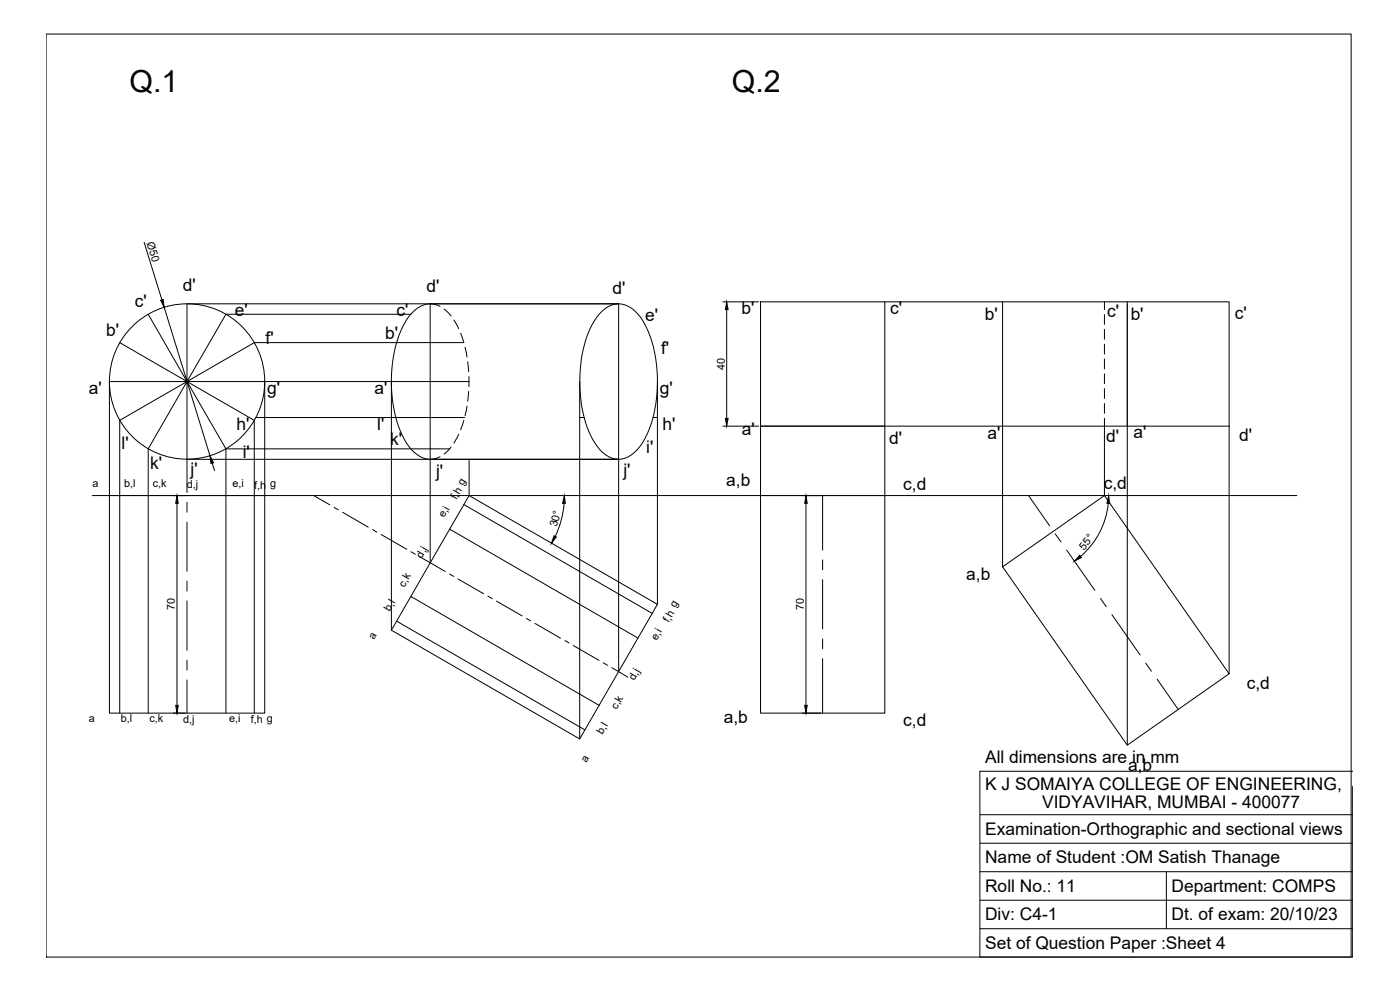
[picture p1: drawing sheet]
<svg xmlns="http://www.w3.org/2000/svg" width="420mm" height="297mm" viewBox="0 0 420 297" stroke-linecap="round" stroke-linejoin="round" font-family="sans-serif">
<!-- layer: 0 -->
<g fill="none" stroke="#000" stroke-width=".3">
<path d="M13.8 10.2h391.7v277h-391.7zM43.3 72.7l5.3 17.3M44.5 94.3l11.6 20.2-20.2-11.7M49.3 92.2l13.7 44.6M132.1 91.9l-2-.7h-1v77.7M133.3 92.7l2.1 2.1M136.2 96l1.5 2.6M138.2 100l1 2.8M179.9 94.1a7 7 0 0 1 11.4 0 29.4 29.4 0 0 1 5.9 17.4 38 38 0 0 1-4.2 21.1 9.4 9.4 0 0 1-7.3 5.2 9.2 9.2 0 0 1-7.4-5.2 39.4 39.4 0 0 1-3.5-26.8 25.6 25.6 0 0 1 5.1-11.7zM185.7 91.2h-129.6v23.3l11.7-20.2h55.5M185.7 91.2h-56.6a9.2 9.2 0 0 0-7.3 5.1 39.8 39.8 0 0 0-3.5 26.9 24 24 0 0 0 6 12.5 7.4 7.4 0 0 0 4.8 2.1h56.6M185.7 91.2v110.3"/>
<path d="M216.9 90.6h10.8M218.1 92.9v32.6M228.2 90.6h37.3v37.3h-37.3zM265.5 90.6h35.4M300.9 90.6h68v37.3M300.9 90.6v37.3h68M331.5 90.6v2.3M331.5 94.4v2.9M331.5 98.8v3M338.3 90.6v133M32.8 116.6l.1 .1M79.4 114.5v34.2"/>
<path d="M79.4 114.5h61.4M117.5 114.5v74.6M139.2 102.8h-62.9l-20.2 11.7h23.3M139.6 104.2l.6 2.9M140.4 108.6l.3 2.9M140.7 117.4l-.3 3M140.7 113v3M174 114.5v107.2M197.3 114.5v66.8M331.5 103.3v2.9M331.5 107.7v3M331.5 112.2v2.9"/>
<path d="M331.5 116.6v3M56.1 137.8v-23.3l-11.6 20.2v79.3M56.1 137.8v10M56.1 137.8h129.6M63.7 139l.7 2.2M67.8 134.7l-11.7-20.2 20.2 11.6v87.9M67.8 134.7v79.3M67.8 134.7h67.1M76.8 125.3h62.6M132.1 137l-2 .7-1 .1M135.4 134.1l-2.1 2.1M137.7 130.3l-1.5 2.6"/>
<path d="M139.2 126.2l-1 2.8M140.2 121.8l-.6 2.9M140.8 137.8v10.9M174 125.3h1.3M196 125.3h1.3M216.9 127.9h10.8M265.5 127.9h35.4v42.2M265.5 127.9h-37.3v20.8M265.5 127.9v20.8M331.5 121v3M331.5 125.5v23.2M368.9 127.9v74.3"/>
<path d="M27.7 148.7h361.5M32.8 148.7v-34.2h23.3l-20.2 11.6v87.9M32.8 148.7v65.3h46.6v-65.3M32.8 148.7h46.6M53.1 151v60.6M56.1 150.7v3M56.1 156.6v14.8M94.1 148.7l4.9 2.8M100.3 152.2l1.2 .8M102.9 153.7l7.6 4.5M111.8 158.9l1.3 .8M134.9 158.8l56.6 32.6"/>
<path d="M139.2 151.4l56.5 32.6M140.8 148.7l56.5 32.6-23.3 40.4-56.5-32.6M140.8 148.7l-23.3 40.4M169.3 151a28.6 28.6 0 0 1-2.6 9.9M228.2 148.7h37.3v65.3h-37.3zM241.9 151v60.6M246.9 148.7v16.3M308.7 148.7l6.3 9M332.6 151a24 24 0 0 1-8.3 15.9M56.1 174.4v2.9M114.4 160.4l7.7 4.4M123.3 179l56.5 32.6"/>
<path d="M123.3 165.5l1.4 .8M125.9 167l7.7 4.5M134.9 172.2l1.3 .7M137.4 173.7l7.7 4.5M146.4 178.9l1.3 .7M246.9 168v3M246.9 173.9v14.8M300.9 170.1l30.6-21.4 37.4 53.5-30.6 21.4zM316.7 160.2l1.7 2.4M320.1 165l8.5 12.1M330.3 179.5l1.7 2.5M56.1 180.3v14.8"/>
<path d="M56.1 198.1v3M119 186.4l56.5 32.6M149 180.4l7.7 4.4M158 185.6l1.2 .7M160.6 187l7.6 4.5M169.5 192.2l1.3 .7M172.1 193.7l7.7 4.4M181 198.9l1.3 .7M246.9 191.7v3M246.9 197.6v16.4M333.7 184.4l8.5 12.1M343.9 199l1.7 2.4"/>
<path d="M52 214h3.6M56.1 204v10M183.6 200.3l4.9 2.9M240.7 214h5.6M347.3 203.8l6.3 9.1M406 231.4h-111.9v55.8h111.9v-51.3M294.1 244.4h111.9M294.1 253h111.9M294.1 261.5h111.9M294.1 270.1h111.9M294.1 278.7h111.9M350 261.5v17.2"/>
<circle cx="56.1" cy="114.5" r="23.3"/>
</g>
<path d="M48.2 90.1l.8-.3 .3 2.4zM218.1 90.6l.4 2.3h-.8zM63 136.8l1.1 2.1-.8 .2zM217.7 125.5h.8l-.4 2.4zM53.1 148.7l.4 2.3h-.8zM169.4 148.7l.3 2.3h-.8zM241.9 148.7l.4 2.3h-.8zM332.7 148.7l.3 2.3h-.8zM166.3 160.8l.6 .3-1.4 1.9zM324 166.6l.6 .7-2.2 1.1zM52.7 211.6h.8l-.4 2.4zM241.5 211.6h.8l-.4 2.4z" fill="#000" stroke="#000" stroke-width=".3"/>
<g font-size="9.1">
<text x="38.8" y="27.6">Q.1</text>
<text x="219.6" y="27.6">Q.2</text>
</g>
<g font-size="5.2">
<text x="54.8" y="87.3">d'</text>
<text x="128" y="87.5">d'</text>
<text x="183.8" y="88.3">d'</text>
<text x="40.5" y="92">c'</text>
<text x="70.5" y="94.9">e'</text>
<text x="119" y="94.9">c'</text>
<text x="222.5" y="94.3">b'</text>
<text x="267.2" y="94.3">c'</text>
<text x="332.3" y="95">c'</text>
<text x="370.6" y="95.6">c'</text>
<text x="31.9" y="100.8">b'</text>
<text x="115.6" y="101.7">b'</text>
<text x="193.7" y="96.4">e'</text>
<text x="295.6" y="96.1">b'</text>
<text x="339.3" y="96">b'</text>
<text x="79.7" y="103.3">f'</text>
<text x="198.4" y="106.2">f'</text>
<text x="26.7" y="118.2">a'</text>
<text x="80.2" y="118.2">g'</text>
<text x="112.4" y="118.2">a'</text>
<text x="198.1" y="118.2">g'</text>
<text x="70.9" y="129">h'</text>
<text x="113.2" y="129">l'</text>
<text x="198.8" y="129">h'</text>
<text x="222.6" y="130.5">a'</text>
<text x="296.4" y="131.6">a'</text>
<text x="340.2" y="131.5">a'</text>
<text x="36.5" y="134.6">l'</text>
<text x="72.8" y="137.4">i'</text>
<text x="117.1" y="133.4">k'</text>
<text x="194" y="135.8">i'</text>
<text x="266.8" y="133.2">d'</text>
<text x="332" y="132.7">d'</text>
<text x="371.9" y="132.3">d'</text>
<text x="45" y="140.7">k'</text>
<text x="57.2" y="142.5">j'</text>
<text x="130.9" y="143.1">j'</text>
<text x="187.1" y="142.7">j'</text>
<text x="218" y="145.9">a,b</text>
<text x="271.1" y="147.1">c,d</text>
<text x="331.2" y="146.6">c,d</text>
<text x="290" y="173.9">a,b</text>
<text x="374.2" y="206.7">c,d</text>
<text x="217.2" y="216.9">a,b</text>
<text x="271.1" y="217.7">c,d</text>
<text x="295.6" y="228.9">All dimensions are in mm</text>
<text x="338.6" y="231.4">a,b</text>
<text x="295.6" y="236.9">K J SOMAIYA COLLEGE OF ENGINEERING,</text>
<text x="312.7" y="242.4">VIDYAVIHAR, MUMBAI - 400077</text>
<text x="295.6" y="250.5">Examination-Orthographic and sectional views</text>
<text x="295.6" y="259.1">Name of Student :OM Satish Thanage</text>
<text x="295.6" y="267.6">Roll No.: 11</text>
<text x="351.6" y="267.6">Department: COMPS</text>
<text x="295.6" y="276.1">Div: C4-1</text>
<text x="351.6" y="276.1">Dt. of exam: 20/10/23</text>
<text x="295.6" y="284.7">Set of Question Paper :Sheet 4</text>
</g>
<g font-size="3.3">
<text x="44" y="72.9" transform="rotate(73 44 72.9)">Ø50</text>
<text x="217.5" y="111" transform="rotate(-90 217.5 111)">40</text>
<text x="27.7" y="146.2">a</text>
<text x="37.3" y="146.2">b,l</text>
<text x="45.8" y="146.2">c,k</text>
<text x="56" y="146.5">d,j</text>
<text x="69.8" y="146.2">e,i</text>
<text x="76.3" y="146.7">f,h</text>
<text x="81.1" y="146.2">g</text>
<text x="139" y="145.7" transform="rotate(-59 139 145.7)">g</text>
<text x="133.3" y="155.5" transform="rotate(-60 133.3 155.5)">e,i</text>
<text x="137" y="150.1" transform="rotate(-60 137 150.1)">f,h</text>
<text x="167.2" y="158.3" transform="rotate(-75 167.2 158.3)">30°</text>
<text x="126.6" y="167.6" transform="rotate(-60 126.6 167.6)">d,j</text>
<text x="325.4" y="165.3" transform="rotate(-51 325.4 165.3)">55°</text>
<text x="121.4" y="176.3" transform="rotate(-60 121.4 176.3)">c,k</text>
<text x="52.5" y="183.1" transform="rotate(-90 52.5 183.1)">70</text>
<text x="117" y="183.7" transform="rotate(-60 117 183.7)">b,l</text>
<text x="241.3" y="183.1" transform="rotate(-90 241.3 183.1)">70</text>
<text x="112.3" y="192" transform="rotate(-60 112.3 192)">a</text>
<text x="200.7" y="187" transform="rotate(-60 200.7 187)">f,h g</text>
<text x="197.1" y="192.4" transform="rotate(-60 197.1 192.4)">e,i</text>
<text x="190.4" y="204.4" transform="rotate(-60 190.4 204.4)">d,j</text>
<text x="185.1" y="213.1" transform="rotate(-60 185.1 213.1)">c,k</text>
<text x="26.7" y="216.5">a</text>
<text x="36.3" y="216.5">b,l</text>
<text x="44.8" y="216.5">c,k</text>
<text x="55" y="216.8">d,j</text>
<text x="68.7" y="216.5">e,i</text>
<text x="75.3" y="217">f,h g</text>
<text x="180.8" y="220.5" transform="rotate(-60 180.8 220.5)">b,l</text>
<text x="176.1" y="228.8" transform="rotate(-59 176.1 228.8)">a</text>
</g>
</svg>
